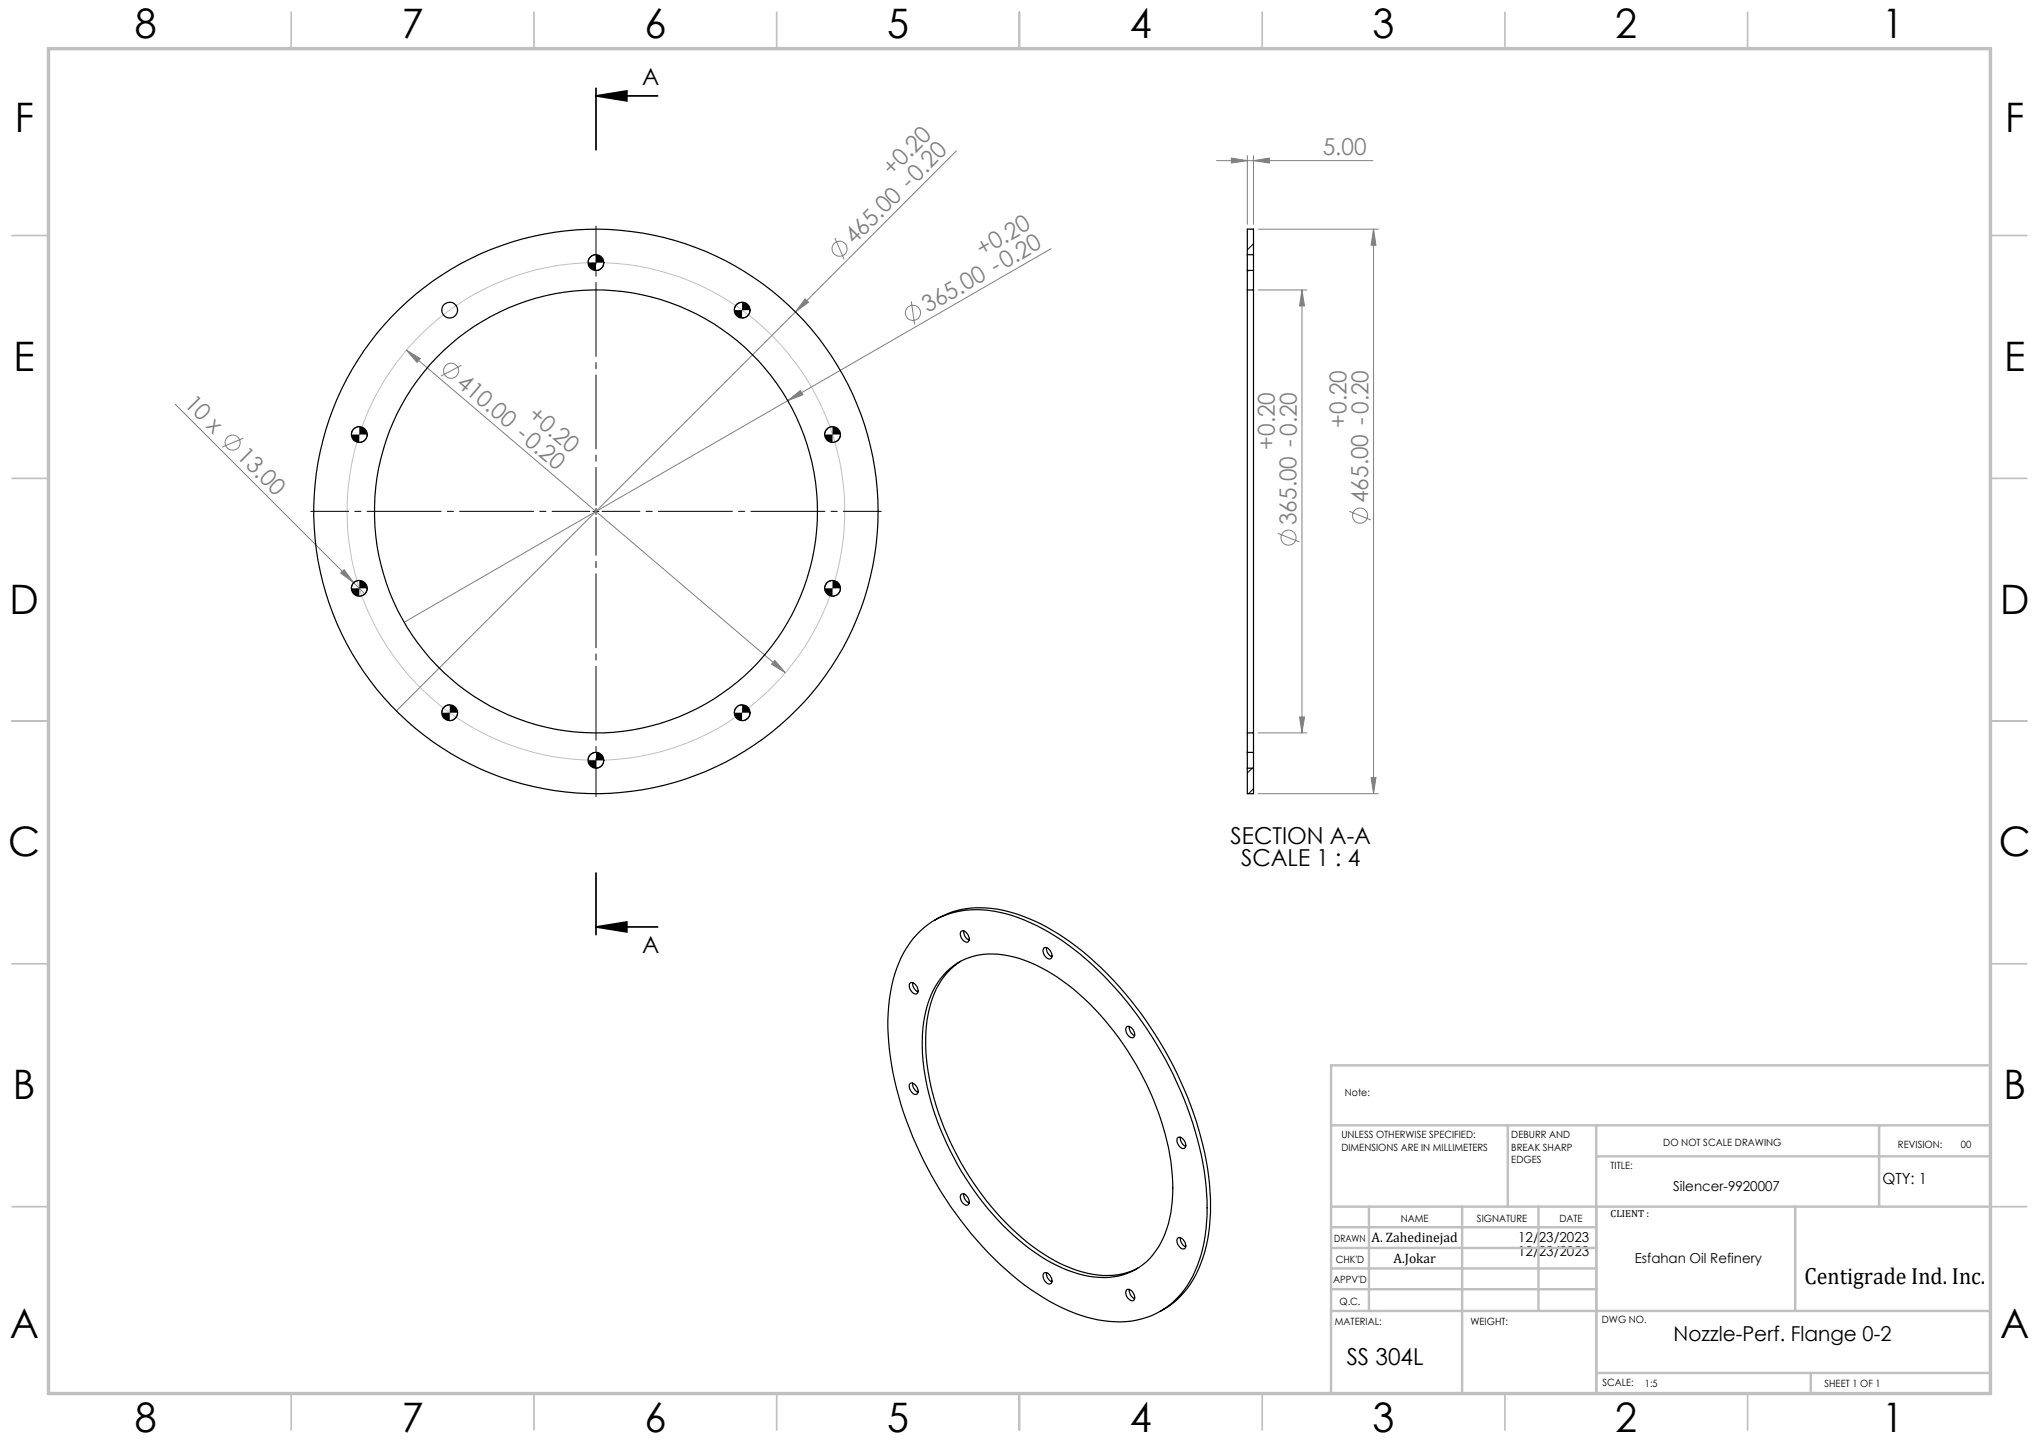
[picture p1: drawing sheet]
<svg xmlns="http://www.w3.org/2000/svg" width="420mm" height="297mm" viewBox="0 0 420 297" stroke-linecap="round" stroke-linejoin="round" font-family="sans-serif">
<g fill="none" stroke="#808080" stroke-width=".21">
<path d="M197 31.1l-115.4 115.3M250.6 33.1h32.2M253.6 32.6l3.3 .5-3.3 .5zM256.9 32.1v14.1M258.2 33.1l3.3-.5v1zM258.2 32.1v14.1M172 49l1.9 4.4M216.5 51.2l-54.2 31.3M259.2 47.2h24.7M259.2 59.7h10M268.2 59.7l.5 3.3h-1zM268.2 59.7v91.3"/>
<path d="M282.9 47.2l.5 3.3h-1zM282.9 47.2v116.3M83.7 72.1l2.9 1.8-.7 .7zM83.7 72.1l78.1 66.5M95 75.2l-4.2 2.3M165.8 61.6l.7 .7-2.6 1.9zM187.7 62.1l.7 4.7M36.1 83.2l36.7 36.8M50.1 90.2l-4.4 1.9M162.3 82.5l2.6-2.1 .5 .9zM162.3 82.5l-79 45.7M70.2 118l.7-.7 1.9 2.7z"/>
<path d="M263.2 109.9l4.5 1.7M277.9 105.3l4.5 1.8M72.8 120l2.3 2.3M159.6 136l2.2 2.6-2.9-1.8zM259.2 151h10M267.7 147.7h1l-.5 3.3zM259.2 163.5h24.7M282.4 160.2h1l-.5 3.3z"/>
<circle cx="172.9" cy="51.2" r="1.56"/>
<circle cx="92.9" cy="76.4" r="1.55"/>
<circle cx="188" cy="64.4" r="1.56"/>
<circle cx="47.9" cy="91.2" r="1.57"/>
<circle cx="265.4" cy="110.7" r="1.55"/>
<circle cx="280.1" cy="106.2" r="1.56"/>
</g>
<g fill="none" stroke="#000" stroke-width=".21">
<path d="M122.8 52.5a1.69 1.69 0 0 0-1.7 1.6M124.4 54.1a1.63 1.63 0 0 1-1.6 1.6M152.9 62.3a1.63 1.63 0 0 0-1.7 1.6M154.5 63.9a1.69 1.69 0 0 1-1.6 1.6M74 87.9h-.2a1.65 1.65 0 0 0-1.4 1.6M75.6 89.5v.2a1.65 1.65 0 0 1-1.6 1.4M171.5 87.9h-.2a1.73 1.73 0 0 0-1.4 1.6M173.1 89.5a1.57 1.57 0 0 1-1.6 1.6M74 119.6a1.57 1.57 0 0 0-1.6 1.6M122.1 105.3h1.3M122.8 104.7v1.3M171.5 119.6a1.63 1.63 0 0 0-1.6 1.6"/>
<path d="M75.6 121.2v.2a1.65 1.65 0 0 1-1.6 1.4M173.1 121.2a1.57 1.57 0 0 1-1.6 1.6M92.6 145.2a1.63 1.63 0 0 0-1.6 1.6M94.3 146.8a1.63 1.63 0 0 1-1.7 1.6M122.8 155a1.63 1.63 0 0 0-1.7 1.6M124.4 156.6a1.69 1.69 0 0 1-1.6 1.6M152.9 145.2a1.69 1.69 0 0 0-1.7 1.6M154.5 146.8a1.63 1.63 0 0 1-1.6 1.6"/>
</g>
<path d="M122.8 19.8h12.7M122.8 18.2v12.7M122.8 19.8l6.3-1.1v2.1zM122.8 179.8v12.7M122.8 190.9h12.7M122.8 190.9l6.3-1v2z" fill="none" stroke="#000" stroke-width=".35"/>
<circle cx="122.8" cy="105.3" r="51.3" fill="none" stroke="#c0c0c0" stroke-width=".21"/>
<path d="M121.5 105.3h-57.5M122.8 104.1v-57.5M122.8 106.6v57.5M124 105.3h57.5" fill="none" stroke="#000" stroke-width=".21" stroke-dasharray="15.2 1.3 1.3 1.3" stroke-dashoffset="7.4"/>
<g fill="none" stroke="#c0c0c0" stroke-width=".35">
<path d="M60 2.5v7.5M110 2.5v7.5M160 2.5v7.5M210 2.5v7.5M260 2.5v7.5M310 2.5v7.5M360 2.5v7.5M2.5 48.5h7.5M410 48.5h7.5M2.5 98.5h7.5M410 98.5h7.5M2.5 148.5h7.5"/>
<path d="M410 148.5h7.5M2.5 198.5h7.5M410 198.5h7.5M2.5 248.5h7.5M410 248.5h7.5M60 287v7.5M110 287v7.5M160 287v7.5M210 287v7.5M260 287v7.5M310 287v7.5M360 287v7.5"/>
</g>
<g fill="none" stroke="#c0c0c0" stroke-width=".5">
<path d="M410 219.4h-135.8v67.4M274.2 231.8h135.8M310.6 231.8v16.7M328.8 231.8v55.2M328.8 238.2h81.2M387.1 231.8v16.7M274.2 248.5h135.8M274.2 257h54.6M274.2 252.8h54.6M282 248.5v21.5M301.2 248.5v38.3M316.9 248.5v21.5"/>
<path d="M369.8 248.5v21.5M274.2 265.5h54.6M274.2 261.3h54.6M274.2 270h135.8M328.8 282.8h81.2M373 282.8v4.2"/>
</g>
<path d="M10 10h400v277h-400z" fill="none" stroke="#c0c0c0" stroke-width=".7"/>
<g fill="#000">
<path d="M122.8 19.8l6.3-1.1v2.1zM122.8 190.9l6.3-1v2z"/>
<path d="M72.4 121.2a1.57 1.57 0 0 0 1.6 1.6v-1.6zM74 119.6v1.6h1.6v-.2a1.65 1.65 0 0 0-1.6-1.4zM91 146.8a1.57 1.57 0 0 0 1.6 1.6v-1.6zM92.6 145.2v1.6h1.7a1.69 1.69 0 0 0-1.7-1.6zM121.1 156.6a1.69 1.69 0 0 0 1.7 1.6v-1.6zM122.8 155v1.6h1.6a1.63 1.63 0 0 0-1.6-1.6zM151.2 146.8a1.63 1.63 0 0 0 1.7 1.6v-1.6zM152.9 145.2v1.6h1.6a1.69 1.69 0 0 0-1.6-1.6zM169.9 121.2v.2a1.65 1.65 0 0 0 1.6 1.4v-1.6zM171.5 119.6v1.6h1.6a1.57 1.57 0 0 0-1.6-1.6zM169.9 89.5v.2a1.65 1.65 0 0 0 1.6 1.4v-1.6zM171.5 87.9v1.6h1.6a1.63 1.63 0 0 0-1.6-1.6zM151.2 63.9a1.69 1.69 0 0 0 1.7 1.6v-1.6zM152.9 62.3v1.6h1.6a1.63 1.63 0 0 0-1.6-1.6zM121.1 54.1a1.63 1.63 0 0 0 1.7 1.6v-1.6zM122.8 52.5v1.6h1.6a1.69 1.69 0 0 0-1.6-1.6zM72.4 89.5a1.57 1.57 0 0 0 1.6 1.6v-1.6zM74 87.9v1.6h1.6v-.2a1.73 1.73 0 0 0-1.6-1.4z"/>
</g>
<g fill="#808080">
<path d="M70.2 118l.7-.7 1.9 2.7z"/>
<path d="M162.3 82.5l2.6-2.1 .5 .9z"/>
<path d="M165.8 61.6l.7 .7-2.6 1.9z"/>
<path d="M159.6 136l-.7 .8 2.9 1.8zM83.7 72.1l2.2 2.5 .7-.7z"/>
<path d="M253.6 32.6l3.3 .5-3.3 .5zM258.2 33.1l3.3-.5v1z"/>
<path d="M282.9 47.2l.5 3.3h-1zM282.4 160.2h1l-.5 3.3zM268.2 59.7l.5 3.3h-1zM267.7 147.7h1l-.5 3.3z"/>
</g>
<g fill="none" stroke="#000" stroke-width=".25">
<path d="M256.9 52.5v3.2M256.9 59.7v91.3M256.9 52.5v-5.3h1.3v5.3M256.9 55.7v4M256.9 52.5h1.3M256.9 55.7h1.3M256.9 59.7h1.3M258.2 52.5v3.2M258.2 59.7v91.3M258.2 55.7v4M256.9 155v3.2M256.9 155h1.3"/>
<path d="M256.9 151v4M256.9 158.2v5.3h1.3v-5.3M256.9 151h1.3M256.9 158.2h1.3M258.2 155v3.2M258.2 151v4M189.5 191.8a17.5 17.5 0 0 1 16.5-3.9 42.3 42.3 0 0 1 18.9 10.7 75.7 75.7 0 0 1 23.3 44.1 36 36 0 0 1-2 19.1 16.8 16.8 0 0 1-18.8 10.2 36.5 36.5 0 0 1-16.4-7.4 75.4 75.4 0 0 1-27.6-46.8 37.3 37.3 0 0 1 1.7-19.4l1.6-3.1a15.2 15.2 0 0 1 2.8-3.5zM192.5 189.5a18.3 18.3 0 0 1 14.2-2 44.3 44.3 0 0 1 20.2 11.9 75.9 75.9 0 0 1 22.1 42.8 35.5 35.5 0 0 1-2.6 20.3 17.3 17.3 0 0 1-7.4 7.6M197.9 198a15.5 15.5 0 0 0-6.7 10.9 41.4 41.4 0 0 0 2.7 21.9 58.5 58.5 0 0 0 20 26.8 24.4 24.4 0 0 0 15.3 5.1l2.9-.6 2.3-.9M197.9 191.9a1.04 1.04 0 0 1 1.5 .7l.1 .3a.67 .67 0 0 1 .1 .9 .67 .67 0 0 1-.9 .1 1.69 1.69 0 0 1-.8-2zM198.5 191.7a1.83 1.83 0 0 0 1.1 1.9M215 195.3a1.03 1.03 0 0 1 1.5 .8 .78 .78 0 0 1 .2 .9 .78 .78 0 0 1-.8 .5 1.75 1.75 0 0 1-.9-2.2z"/>
<path d="M215.6 195.2a1.82 1.82 0 0 0 1.1 1.9M187.4 202.5a1.05 1.05 0 0 1 1.5 .8 .87 .87 0 0 1-.3 1.4 1.77 1.77 0 0 1-1.2-2.2zM188 202.4a1.97 1.97 0 0 0 1.1 1.9M195 200.1a13.5 13.5 0 0 1 12.7-3.3 34.3 34.3 0 0 1 16.7 9.9 60.4 60.4 0 0 1 16.8 32.6 29.3 29.3 0 0 1-1.6 15.8 13.2 13.2 0 0 1-15.2 7.8 32 32 0 0 1-15.6-8.4 60 60 0 0 1-18.5-34.9 28.3 28.3 0 0 1 1.9-15.5l1.5-2.6zM232 211.5a1.2 1.2 0 0 1 1.6 1l.1 .3a.66 .66 0 0 1-.3 .9 .66 .66 0 0 1-.8-.3 1.7 1.7 0 0 1-.6-1.9zM232.6 211.4a1.82 1.82 0 0 0 1.1 1.9M187.4 223.2a1.29 1.29 0 0 1 1.7 1.3 .65 .65 0 0 1-.3 .9 .65 .65 0 0 1-.9-.3 1.6 1.6 0 0 1-.5-1.9zM188 223.1a1.96 1.96 0 0 0 1.1 1.9M242.6 234.3a1.29 1.29 0 0 1 1.6 1.4 .65 .65 0 0 1-.3 .8 .65 .65 0 0 1-.8-.2 1.63 1.63 0 0 1-.5-2zM243.1 234.2a1.96 1.96 0 0 0 1.1 1.9M197.9 246l.2-.1a1.52 1.52 0 0 1 1.3 2.2 1.3 1.3 0 0 1-1.5-1.2l-.1-.5zM198.5 245.9a1.82 1.82 0 0 0 1.1 1.9"/>
<path d="M242.6 255.1a1.05 1.05 0 0 1 1.5 .7 .85 .85 0 0 1-.4 1.4 1.71 1.71 0 0 1-1.1-2.1zM243.1 254.9a1.97 1.97 0 0 0 1.1 1.9M215 262.3a1.03 1.03 0 0 1 1.5 .7 .78 .78 0 0 1 .2 .9 .78 .78 0 0 1-.8 .5 1.75 1.75 0 0 1-.9-2.1zM215.6 262.1a1.82 1.82 0 0 0 1.1 1.9M232 265.7a1.04 1.04 0 0 1 1.5 .7 .85 .85 0 0 1-.3 1.5 1.71 1.71 0 0 1-1.2-2.2zM232.6 265.6a1.83 1.83 0 0 0 1.1 1.9"/>
<circle cx="122.8" cy="54.1" r="1.63"/>
<circle cx="92.6" cy="63.9" r="1.63"/>
<circle cx="152.9" cy="63.9" r="1.64"/>
<circle cx="74" cy="89.5" r="1.63"/>
<circle cx="171.5" cy="89.5" r="1.63"/>
<circle cx="122.7" cy="105.3" r="58.1"/>
<circle cx="122.8" cy="105.3" r="45.6"/>
<circle cx="74" cy="121.2" r="1.63"/>
<circle cx="171.5" cy="121.2" r="1.63"/>
<circle cx="92.6" cy="146.8" r="1.63"/>
<circle cx="122.8" cy="156.6" r="1.63"/>
<circle cx="152.9" cy="146.8" r="1.64"/>
</g>
<path d="M257.2 55.7l-.3 .2M258.2 50.2l-1.3 1.3M258 158.2l-1.1 1M258.2 162.5l-1 1" fill="none" stroke="#000" stroke-width=".21"/>
<g font-size="8.4">
<text x="27.7" y="7.9">8</text>
<text x="82.7" y="7.9">7</text>
<text x="132.7" y="7.9">6</text>
<text x="182.7" y="7.9">5</text>
<text x="232.7" y="7.9">4</text>
<text x="282.7" y="7.9">3</text>
<text x="332.7" y="7.9">2</text>
<text x="387.7" y="7.9">1</text>
<text x="3" y="27.1">F</text>
<text x="413" y="27.1">F</text>
<text x="2.8" y="76.4">E</text>
<text x="412.8" y="76.4">E</text>
<text x="2" y="126.4">D</text>
<text x="412" y="126.4">D</text>
<text x="1.7" y="176.4">C</text>
<text x="411.7" y="176.4">C</text>
<text x="2.7" y="226.4">B</text>
<text x="412.7" y="226.4">B</text>
<text x="2" y="275.6">A</text>
<text x="412" y="275.6">A</text>
<text x="27.7" y="294.9">8</text>
<text x="82.7" y="294.9">7</text>
<text x="132.7" y="294.9">6</text>
<text x="182.7" y="294.9">5</text>
<text x="232.7" y="294.9">4</text>
<text x="282.7" y="294.9">3</text>
<text x="332.7" y="294.9">2</text>
<text x="387.7" y="294.9">1</text>
</g>
<g font-size="4.8">
<text x="132.2" y="17.5">A</text>
<text x="253.5" y="173.8">SECTION A-A</text>
<text x="255.7" y="178.3">SCALE 1 : 4</text>
<text x="132.2" y="196.2">A</text>
<text x="371.7" y="264.5">Centigrade Ind. Inc.</text>
<text x="277.4" y="281.1">SS 304L</text>
</g>
<g font-size="4.8" fill="#808080">
<text x="272.4" y="32">5.00</text>
<text x="183.7" y="36.4" transform="rotate(-45 183.7 36.4)">+0.20</text>
<text x="175.9" y="50.6" transform="rotate(-45 175.9 50.6)">465.00 -0.20</text>
<text x="202.3" y="52.9" transform="rotate(-30 202.3 52.9)">+0.20</text>
<text x="191.1" y="64.6" transform="rotate(-30 191.1 64.6)">365.00 -0.20</text>
<text x="37.8" y="83.3" transform="rotate(45 37.8 83.3)">10 x</text>
<text x="93.8" y="79.3" transform="rotate(40 93.8 79.3)">410.00 -0.20</text>
<text x="108.5" y="85.9" transform="rotate(40 108.5 85.9)">+0.20</text>
<text x="277.3" y="88.1" transform="rotate(-90 277.3 88.1)">+0.20</text>
<text x="48.6" y="94.1" transform="rotate(45 48.6 94.1)">13.00</text>
<text x="262.6" y="92.6" transform="rotate(-90 262.6 92.6)">+0.20</text>
<text x="281.8" y="103.6" transform="rotate(-90 281.8 103.6)">465.00 -0.20</text>
<text x="267.1" y="108.2" transform="rotate(-90 267.1 108.2)">365.00 -0.20</text>
</g>
<text font-size="4.2" x="344.7" y="276.1">Nozzle-Perf. Flange 0-2</text>
<text font-size="3.2" x="387.7" y="243.9">QTY: 1</text>
<g font-size="2.8">
<text x="344.7" y="245.3">Silencer-9920007</text>
<text x="282.5" y="255.9">A. Zahedinejad</text>
<text x="312.7" y="255.9">12/23/2023</text>
<text x="287" y="260.1">A.Jokar</text>
<text x="312.7" y="258.7">12/23/2023</text>
<text x="336.7" y="260.1">Esfahan Oil Refinery</text>
</g>
<g font-size="2.1">
<text x="277" y="225.8">Note:</text>
<text x="276.3" y="234.5">UNLESS OTHERWISE SPECIFIED:</text>
<text x="276.3" y="237">DIMENSIONS ARE IN MILLIMETERS</text>
<text x="311.3" y="234.5">DEBURR AND</text>
<text x="311.3" y="237">BREAK SHARP</text>
<text x="311.3" y="239.5">EDGES</text>
<text x="342.6" y="235.9">DO NOT SCALE DRAWING</text>
<text x="391" y="236.5">REVISION:</text>
<text x="403.9" y="236.5">00</text>
<text x="331.8" y="240.8">TITLE:</text>
<text x="288.5" y="251.7">NAME</text>
<text x="304.2" y="251.7">SIGNATURE</text>
<text x="321.2" y="251.7">DATE</text>
<text x="331.8" y="250.7">CLIENT :</text>
<text x="274.8" y="255.8">DRAWN</text>
<text x="275.1" y="260.1">CHK'D</text>
<text x="274.6" y="264.2">APPV'D</text>
<text x="275.9" y="268.7">Q.C.</text>
<text x="275" y="273">MATERIAL:</text>
<text x="302.9" y="273">WEIGHT:</text>
<text x="330" y="272.5">DWG NO.</text>
<text x="330.1" y="285.6">SCALE:</text>
<text x="338.8" y="285.6">1:5</text>
<text x="375.8" y="285.6">SHEET 1 OF 1</text>
</g>
</svg>
